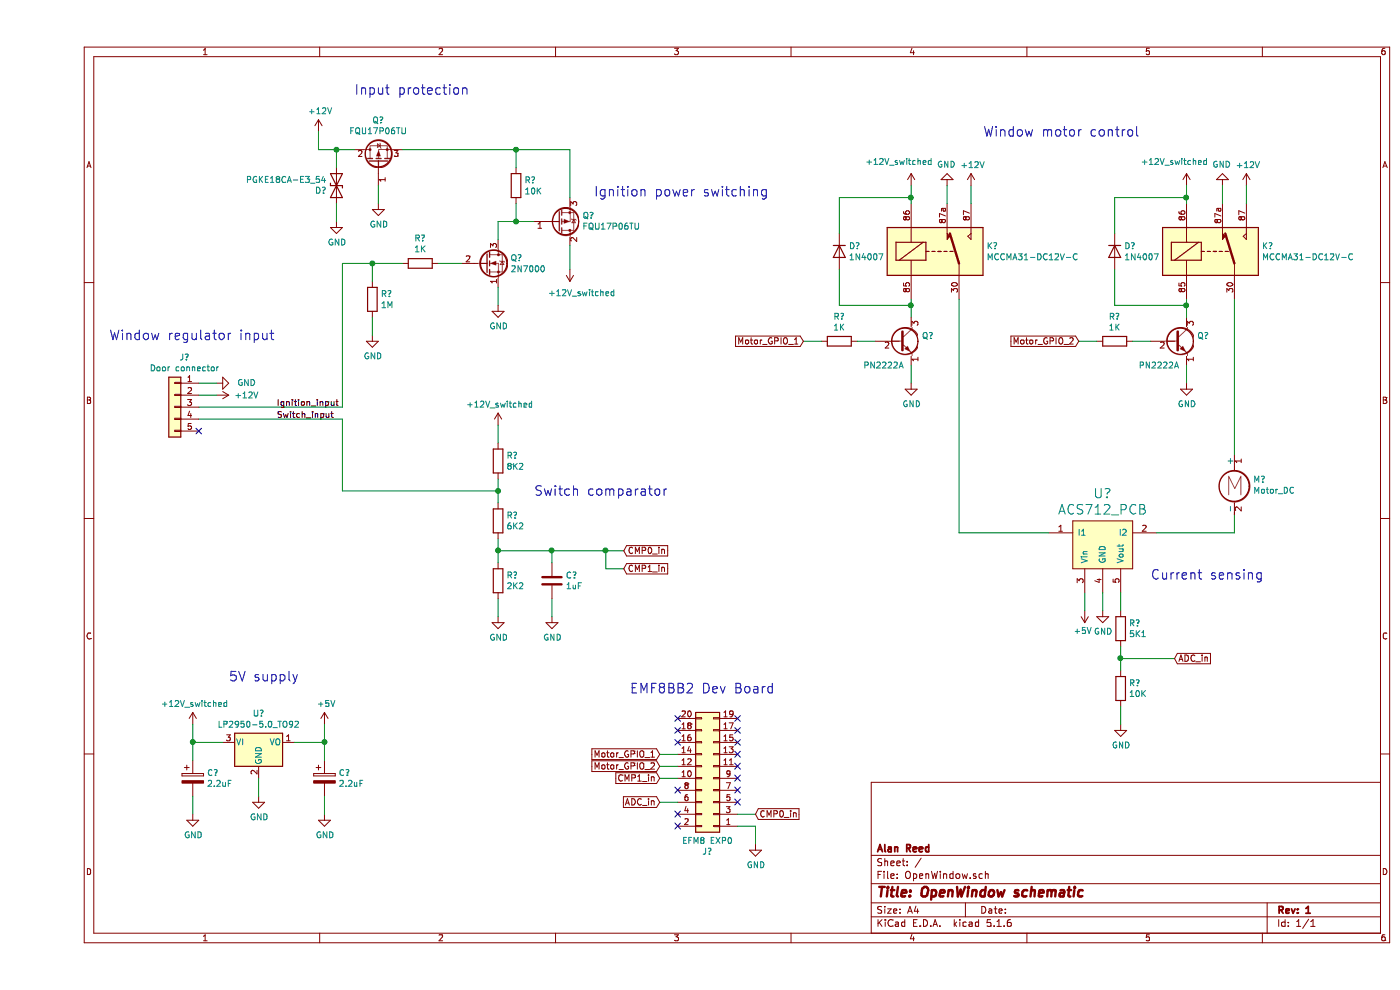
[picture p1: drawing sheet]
EESchema Schematic File Version 4
EELAYER 30 0
EELAYER END
$Descr A4 11693 8268
encoding utf-8
Sheet 1 1
Title "OpenWindow schematic"
Date ""
Rev "1"
Comp "Alan Reed"
Comment1 ""
Comment2 ""
Comment3 ""
Comment4 ""
$EndDescr
$Comp
L Connector_Generic:Conn_01x05 J?
U 1 1
P 1150 3400
F 0 "J?" H 1068 3817 50  0000 C CNN
F 1 "Door connector" H 1068 3726 50  0000 C CNN
F 2 "" H 1150 3400 50  0001 C CNN
F 3 "~" H 1150 3400 50  0001 C CNN
	1    1150 3400
	-1   0    0    -1  
$EndComp
NoConn ~ 1350 3600
$Comp
L Device:R R?
U 1 1
P 3850 4350
F 0 "R?" H 3920 4396 50  0000 L CNN
F 1 "6K2" H 3920 4305 50  0000 L CNN
F 2 "" V 3780 4350 50  0001 C CNN
F 3 "~" H 3850 4350 50  0001 C CNN
	1    3850 4350
	1    0    0    -1  
$EndComp
$Comp
L Device:R R?
U 1 1
P 3850 3850
F 0 "R?" H 3920 3896 50  0000 L CNN
F 1 "8K2" H 3920 3805 50  0000 L CNN
F 2 "" V 3780 3850 50  0001 C CNN
F 3 "~" H 3850 3850 50  0001 C CNN
	1    3850 3850
	1    0    0    -1  
$EndComp
$Comp
L Device:R R?
U 1 1
P 3850 4850
F 0 "R?" H 3920 4896 50  0000 L CNN
F 1 "2K2" H 3920 4805 50  0000 L CNN
F 2 "" V 3780 4850 50  0001 C CNN
F 3 "~" H 3850 4850 50  0001 C CNN
	1    3850 4850
	1    0    0    -1  
$EndComp
$Comp
L power:GND #PWR?
U 1 1
P 3850 5150
F 0 "#PWR?" H 3850 4900 50  0001 C CNN
F 1 "GND" H 3855 4977 50  0000 C CNN
F 2 "" H 3850 5150 50  0001 C CNN
F 3 "" H 3850 5150 50  0001 C CNN
	1    3850 5150
	1    0    0    -1  
$EndComp
$Comp
L power:+12V #PWR?
U 1 1
P 1500 3300
F 0 "#PWR?" H 1500 3150 50  0001 C CNN
F 1 "+12V" V 1500 3550 50  0000 C CNN
F 2 "" H 1500 3300 50  0001 C CNN
F 3 "" H 1500 3300 50  0001 C CNN
	1    1500 3300
	0    1    1    0   
$EndComp
$Comp
L power:GND #PWR?
U 1 1
P 1500 3200
F 0 "#PWR?" H 1500 2950 50  0001 C CNN
F 1 "GND" V 1500 2950 50  0000 C CNN
F 2 "" H 1500 3200 50  0001 C CNN
F 3 "" H 1500 3200 50  0001 C CNN
	1    1500 3200
	0    -1   -1   0   
$EndComp
$Comp
L Device:R R?
U 1 1
P 6700 2850
F 0 "R?" V 6493 2850 50  0000 C CNN
F 1 "1K" V 6584 2850 50  0000 C CNN
F 2 "" V 6630 2850 50  0001 C CNN
F 3 "~" H 6700 2850 50  0001 C CNN
	1    6700 2850
	0    1    1    0   
$EndComp
$Comp
L power:GND #PWR?
U 1 1
P 7300 3200
F 0 "#PWR?" H 7300 2950 50  0001 C CNN
F 1 "GND" H 7305 3027 50  0000 C CNN
F 2 "" H 7300 3200 50  0001 C CNN
F 3 "" H 7300 3200 50  0001 C CNN
	1    7300 3200
	1    0    0    -1  
$EndComp
Wire Wire Line
	6850 2850 7000 2850
Wire Wire Line
	7300 3050 7300 3200
$Comp
L Transistor_BJT:PN2222A Q?
U 1 1
P 7200 2850
F 0 "Q?" H 7390 2896 50  0000 L CNN
F 1 "PN2222A" H 6900 2650 50  0000 L CNN
F 2 "Package_TO_SOT_THT:TO-92_Inline" H 7400 2775 50  0001 L CIN
F 3 "http://www.fairchildsemi.com/ds/PN/PN2222A.pdf" H 7200 2850 50  0001 L CNN
	1    7200 2850
	1    0    0    -1  
$EndComp
$Comp
L OpenWindow:MCCMA31-DC12V-C K?
U 1 1
P 7500 2100
F 0 "K?" H 7930 2146 50  0000 L CNN
F 1 "MCCMA31-DC12V-C" H 7930 2055 50  0000 L CNN
F 2 "Connector_PinHeader_1.00mm:PinHeader_1x05_P1.00mm_Horizontal" H 7950 2050 50  0001 L CNN
F 3 "http://www.farnell.com/datasheets/1490803.pdf" H 8150 1950 50  0001 L CNN
	1    7500 2100
	1    0    0    -1  
$EndComp
Wire Wire Line
	7300 2500 7300 2550
$Comp
L OpenWindow:+12V_switched #PWR?
U 1 1
P 7300 1550
F 0 "#PWR?" H 7300 1400 50  0001 C CNN
F 1 "+12V_switched" H 7200 1750 50  0000 C CNN
F 2 "" H 7300 1550 50  0001 C CNN
F 3 "" H 7300 1550 50  0001 C CNN
	1    7300 1550
	1    0    0    -1  
$EndComp
Wire Wire Line
	7300 1700 7300 1650
$Comp
L OpenWindow:+12V_switched #PWR?
U 1 1
P 3850 3550
F 0 "#PWR?" H 3850 3400 50  0001 C CNN
F 1 "+12V_switched" H 3865 3723 50  0000 C CNN
F 2 "" H 3850 3550 50  0001 C CNN
F 3 "" H 3850 3550 50  0001 C CNN
	1    3850 3550
	1    0    0    -1  
$EndComp
$Comp
L power:+12V #PWR?
U 1 1
P 7800 1550
F 0 "#PWR?" H 7800 1400 50  0001 C CNN
F 1 "+12V" H 7815 1723 50  0000 C CNN
F 2 "" H 7800 1550 50  0001 C CNN
F 3 "" H 7800 1550 50  0001 C CNN
	1    7800 1550
	1    0    0    -1  
$EndComp
Wire Wire Line
	7800 1700 7800 1550
$Comp
L power:GND #PWR?
U 1 1
P 7600 1550
F 0 "#PWR?" H 7600 1300 50  0001 C CNN
F 1 "GND" H 7605 1377 50  0000 C CNN
F 2 "" H 7600 1550 50  0001 C CNN
F 3 "" H 7600 1550 50  0001 C CNN
	1    7600 1550
	-1   0    0    1   
$EndComp
Wire Wire Line
	7600 1700 7600 1550
$Comp
L Diode:1N4007 D?
U 1 1
P 6700 2100
F 0 "D?" V 6654 2180 50  0000 L CNN
F 1 "1N4007" V 6745 2180 50  0000 L CNN
F 2 "Diode_THT:D_DO-41_SOD81_P10.16mm_Horizontal" H 6700 1925 50  0001 C CNN
F 3 "http://www.vishay.com/docs/88503/1n4001.pdf" H 6700 2100 50  0001 C CNN
	1    6700 2100
	0    1    1    0   
$EndComp
Wire Wire Line
	6700 1950 6700 1650
Wire Wire Line
	6700 1650 7300 1650
Connection ~ 7300 1650
Wire Wire Line
	7300 1650 7300 1550
Wire Wire Line
	6700 2250 6700 2550
Wire Wire Line
	6700 2550 7300 2550
Connection ~ 7300 2550
Wire Wire Line
	7300 2550 7300 2650
$Comp
L Regulator_Linear:LP2950-5.0_TO92 U?
U 1 1
P 1850 6200
F 0 "U?" H 1850 6442 50  0000 C CNN
F 1 "LP2950-5.0_TO92" H 1850 6351 50  0000 C CNN
F 2 "Package_TO_SOT_THT:TO-92_Inline" H 1850 6425 50  0001 C CIN
F 3 "http://www.ti.com/lit/ds/symlink/lp2951-n.pdf" H 1850 6150 50  0001 C CNN
	1    1850 6200
	1    0    0    -1  
$EndComp
$Comp
L Device:CP C?
U 1 1
P 1300 6500
F 0 "C?" H 1418 6546 50  0000 L CNN
F 1 "2.2uF" H 1418 6455 50  0000 L CNN
F 2 "" H 1338 6350 50  0001 C CNN
F 3 "~" H 1300 6500 50  0001 C CNN
	1    1300 6500
	1    0    0    -1  
$EndComp
$Comp
L Device:CP C?
U 1 1
P 2400 6500
F 0 "C?" H 2518 6546 50  0000 L CNN
F 1 "2.2uF" H 2518 6455 50  0000 L CNN
F 2 "" H 2438 6350 50  0001 C CNN
F 3 "~" H 2400 6500 50  0001 C CNN
	1    2400 6500
	1    0    0    -1  
$EndComp
$Comp
L power:GND #PWR?
U 1 1
P 1300 6800
F 0 "#PWR?" H 1300 6550 50  0001 C CNN
F 1 "GND" H 1305 6627 50  0000 C CNN
F 2 "" H 1300 6800 50  0001 C CNN
F 3 "" H 1300 6800 50  0001 C CNN
	1    1300 6800
	1    0    0    -1  
$EndComp
$Comp
L power:GND #PWR?
U 1 1
P 1850 6650
F 0 "#PWR?" H 1850 6400 50  0001 C CNN
F 1 "GND" H 1855 6477 50  0000 C CNN
F 2 "" H 1850 6650 50  0001 C CNN
F 3 "" H 1850 6650 50  0001 C CNN
	1    1850 6650
	1    0    0    -1  
$EndComp
$Comp
L power:GND #PWR?
U 1 1
P 2400 6800
F 0 "#PWR?" H 2400 6550 50  0001 C CNN
F 1 "GND" H 2405 6627 50  0000 C CNN
F 2 "" H 2400 6800 50  0001 C CNN
F 3 "" H 2400 6800 50  0001 C CNN
	1    2400 6800
	1    0    0    -1  
$EndComp
$Comp
L power:+5V #PWR?
U 1 1
P 2400 6050
F 0 "#PWR?" H 2400 5900 50  0001 C CNN
F 1 "+5V" H 2415 6223 50  0000 C CNN
F 2 "" H 2400 6050 50  0001 C CNN
F 3 "" H 2400 6050 50  0001 C CNN
	1    2400 6050
	1    0    0    -1  
$EndComp
$Comp
L OpenWindow:+12V_switched #PWR?
U 1 1
P 1300 6050
F 0 "#PWR?" H 1300 5900 50  0001 C CNN
F 1 "+12V_switched" H 1315 6223 50  0000 C CNN
F 2 "" H 1300 6050 50  0001 C CNN
F 3 "" H 1300 6050 50  0001 C CNN
	1    1300 6050
	1    0    0    -1  
$EndComp
Wire Wire Line
	2400 6050 2400 6200
Wire Wire Line
	2150 6200 2400 6200
Connection ~ 2400 6200
Wire Wire Line
	2400 6200 2400 6350
Wire Wire Line
	1300 6050 1300 6200
Wire Wire Line
	1300 6200 1550 6200
Connection ~ 1300 6200
Wire Wire Line
	1300 6200 1300 6350
Wire Wire Line
	1300 6650 1300 6800
Wire Wire Line
	2400 6650 2400 6800
Wire Wire Line
	1850 6500 1850 6650
$Comp
L Transistor_FET:2N7000 Q?
U 1 1
P 3750 2200
F 0 "Q?" H 3954 2246 50  0000 L CNN
F 1 "2N7000" H 3954 2155 50  0000 L CNN
F 2 "Package_TO_SOT_THT:TO-92_Inline" H 3950 2125 50  0001 L CIN
F 3 "https://www.fairchildsemi.com/datasheets/2N/2N7000.pdf" H 3750 2200 50  0001 L CNN
	1    3750 2200
	1    0    0    -1  
$EndComp
$Comp
L Device:R R?
U 1 1
P 3200 2200
F 0 "R?" V 3407 2200 50  0000 C CNN
F 1 "1K" V 3316 2200 50  0000 C CNN
F 2 "" V 3130 2200 50  0001 C CNN
F 3 "~" H 3200 2200 50  0001 C CNN
	1    3200 2200
	0    -1   -1   0   
$EndComp
$Comp
L Device:R R?
U 1 1
P 2800 2500
F 0 "R?" H 2870 2546 50  0000 L CNN
F 1 "1M" H 2870 2455 50  0000 L CNN
F 2 "" V 2730 2500 50  0001 C CNN
F 3 "~" H 2800 2500 50  0001 C CNN
	1    2800 2500
	1    0    0    -1  
$EndComp
$Comp
L power:GND #PWR?
U 1 1
P 2800 2800
F 0 "#PWR?" H 2800 2550 50  0001 C CNN
F 1 "GND" H 2805 2627 50  0000 C CNN
F 2 "" H 2800 2800 50  0001 C CNN
F 3 "" H 2800 2800 50  0001 C CNN
	1    2800 2800
	1    0    0    -1  
$EndComp
$Comp
L power:GND #PWR?
U 1 1
P 3850 2550
F 0 "#PWR?" H 3850 2300 50  0001 C CNN
F 1 "GND" H 3855 2377 50  0000 C CNN
F 2 "" H 3850 2550 50  0001 C CNN
F 3 "" H 3850 2550 50  0001 C CNN
	1    3850 2550
	1    0    0    -1  
$EndComp
$Comp
L Device:R R?
U 1 1
P 4000 1550
F 0 "R?" H 4070 1596 50  0000 L CNN
F 1 "10K" H 4070 1505 50  0000 L CNN
F 2 "" V 3930 1550 50  0001 C CNN
F 3 "~" H 4000 1550 50  0001 C CNN
	1    4000 1550
	1    0    0    -1  
$EndComp
$Comp
L OpenWindow:FQU17P06TU Q?
U 1 1
P 4350 1850
F 0 "Q?" H 4555 1804 50  0000 L CNN
F 1 "FQU17P06TU" H 4555 1895 50  0000 L CNN
F 2 "Package_TO_SOT_THT:TO-251-3_Vertical" H 4550 1950 50  0001 C CNN
F 3 "http://www.farnell.com/datasheets/2304440.pdf" H 4350 1850 50  0001 C CNN
	1    4350 1850
	1    0    0    1   
$EndComp
$Comp
L OpenWindow:+12V_switched #PWR?
U 1 1
P 4450 2250
F 0 "#PWR?" H 4450 2100 50  0001 C CNN
F 1 "+12V_switched" H 4350 2450 50  0000 C CNN
F 2 "" H 4450 2250 50  0001 C CNN
F 3 "" H 4450 2250 50  0001 C CNN
	1    4450 2250
	-1   0    0    1   
$EndComp
$Comp
L OpenWindow:FQU17P06TU Q?
U 1 1
P 2850 1350
F 0 "Q?" V 3192 1350 50  0000 C CNN
F 1 "FQU17P06TU" V 3101 1350 50  0000 C CNN
F 2 "Package_TO_SOT_THT:TO-251-3_Vertical" H 3050 1450 50  0001 C CNN
F 3 "http://www.farnell.com/datasheets/2304440.pdf" H 2850 1350 50  0001 C CNN
	1    2850 1350
	0    -1   -1   0   
$EndComp
$Comp
L power:+12V #PWR?
U 1 1
P 2350 1100
F 0 "#PWR?" H 2350 950 50  0001 C CNN
F 1 "+12V" H 2365 1273 50  0000 C CNN
F 2 "" H 2350 1100 50  0001 C CNN
F 3 "" H 2350 1100 50  0001 C CNN
	1    2350 1100
	1    0    0    -1  
$EndComp
$Comp
L OpenWindow:PGKE18CA-E3_54 D?
U 1 1
P 2500 1550
F 0 "D?" V 2454 1630 50  0000 L CNN
F 1 "PGKE18CA-E3_54" V 2545 1630 50  0000 L CNN
F 2 "Diode_THT:D_DO-15_P12.70mm_Horizontal" H 2500 1550 50  0001 C CNN
F 3 "http://www.farnell.com/datasheets/2049206.pdf" H 2500 1550 50  0001 C CNN
	1    2500 1550
	0    -1   -1   0   
$EndComp
$Comp
L power:GND #PWR?
U 1 1
P 2850 1700
F 0 "#PWR?" H 2850 1450 50  0001 C CNN
F 1 "GND" H 2855 1527 50  0000 C CNN
F 2 "" H 2850 1700 50  0001 C CNN
F 3 "" H 2850 1700 50  0001 C CNN
	1    2850 1700
	1    0    0    -1  
$EndComp
Wire Wire Line
	2350 1100 2350 1250
Wire Wire Line
	2350 1250 2500 1250
Wire Wire Line
	2500 1400 2500 1250
Connection ~ 2500 1250
Wire Wire Line
	2500 1250 2650 1250
Wire Wire Line
	2850 1550 2850 1700
$Comp
L power:GND #PWR?
U 1 1
P 2500 1850
F 0 "#PWR?" H 2500 1600 50  0001 C CNN
F 1 "GND" H 2505 1677 50  0000 C CNN
F 2 "" H 2500 1850 50  0001 C CNN
F 3 "" H 2500 1850 50  0001 C CNN
	1    2500 1850
	1    0    0    -1  
$EndComp
Wire Wire Line
	2500 1700 2500 1850
Wire Wire Line
	3050 1250 4000 1250
Wire Wire Line
	3850 2000 3850 1850
Wire Wire Line
	3850 1850 4000 1850
Wire Wire Line
	4000 1700 4000 1850
Connection ~ 4000 1850
Wire Wire Line
	4000 1850 4150 1850
Wire Wire Line
	4000 1400 4000 1250
Wire Wire Line
	4000 1250 4450 1250
Wire Wire Line
	4450 1250 4450 1650
Wire Wire Line
	4450 2050 4450 2250
Wire Wire Line
	3850 2550 3850 2400
Wire Wire Line
	3550 2200 3350 2200
Wire Wire Line
	2800 2800 2800 2650
Wire Wire Line
	2800 2350 2800 2200
Wire Wire Line
	2800 2200 3050 2200
Connection ~ 4000 1250
Wire Wire Line
	1350 3200 1500 3200
Wire Wire Line
	1350 3300 1500 3300
Text Notes 2650 800  0    79   ~ 0
Input protection
Text Notes 4650 1650 0    79   ~ 0
Ignition power switching
Text Notes 1600 5700 0    79   ~ 0
5V supply
Wire Wire Line
	3850 3550 3850 3700
Wire Wire Line
	3850 5000 3850 5150
Wire Wire Line
	3850 4200 3850 4100
Connection ~ 3850 4100
Wire Wire Line
	3850 4100 3850 4000
Text Notes 4150 4150 0    79   ~ 0
Switch comparator 
$Comp
L Device:R R?
U 1 1
P 9000 2850
F 0 "R?" V 8793 2850 50  0000 C CNN
F 1 "1K" V 8884 2850 50  0000 C CNN
F 2 "" V 8930 2850 50  0001 C CNN
F 3 "~" H 9000 2850 50  0001 C CNN
	1    9000 2850
	0    1    1    0   
$EndComp
$Comp
L power:GND #PWR?
U 1 1
P 9600 3200
F 0 "#PWR?" H 9600 2950 50  0001 C CNN
F 1 "GND" H 9605 3027 50  0000 C CNN
F 2 "" H 9600 3200 50  0001 C CNN
F 3 "" H 9600 3200 50  0001 C CNN
	1    9600 3200
	1    0    0    -1  
$EndComp
Wire Wire Line
	9150 2850 9300 2850
Wire Wire Line
	9600 3050 9600 3200
$Comp
L Transistor_BJT:PN2222A Q?
U 1 1
P 9500 2850
F 0 "Q?" H 9690 2896 50  0000 L CNN
F 1 "PN2222A" H 9200 2650 50  0000 L CNN
F 2 "Package_TO_SOT_THT:TO-92_Inline" H 9700 2775 50  0001 L CIN
F 3 "http://www.fairchildsemi.com/ds/PN/PN2222A.pdf" H 9500 2850 50  0001 L CNN
	1    9500 2850
	1    0    0    -1  
$EndComp
$Comp
L OpenWindow:MCCMA31-DC12V-C K?
U 1 1
P 9800 2100
F 0 "K?" H 10230 2146 50  0000 L CNN
F 1 "MCCMA31-DC12V-C" H 10230 2055 50  0000 L CNN
F 2 "Connector_PinHeader_1.00mm:PinHeader_1x05_P1.00mm_Horizontal" H 10250 2050 50  0001 L CNN
F 3 "http://www.farnell.com/datasheets/1490803.pdf" H 10450 1950 50  0001 L CNN
	1    9800 2100
	1    0    0    -1  
$EndComp
Wire Wire Line
	9600 2500 9600 2550
$Comp
L OpenWindow:+12V_switched #PWR?
U 1 1
P 9600 1550
F 0 "#PWR?" H 9600 1400 50  0001 C CNN
F 1 "+12V_switched" H 9500 1750 50  0000 C CNN
F 2 "" H 9600 1550 50  0001 C CNN
F 3 "" H 9600 1550 50  0001 C CNN
	1    9600 1550
	1    0    0    -1  
$EndComp
Wire Wire Line
	9600 1700 9600 1650
$Comp
L power:+12V #PWR?
U 1 1
P 10100 1550
F 0 "#PWR?" H 10100 1400 50  0001 C CNN
F 1 "+12V" H 10115 1723 50  0000 C CNN
F 2 "" H 10100 1550 50  0001 C CNN
F 3 "" H 10100 1550 50  0001 C CNN
	1    10100 1550
	1    0    0    -1  
$EndComp
Wire Wire Line
	10100 1700 10100 1550
$Comp
L power:GND #PWR?
U 1 1
P 9900 1550
F 0 "#PWR?" H 9900 1300 50  0001 C CNN
F 1 "GND" H 9905 1377 50  0000 C CNN
F 2 "" H 9900 1550 50  0001 C CNN
F 3 "" H 9900 1550 50  0001 C CNN
	1    9900 1550
	-1   0    0    1   
$EndComp
Wire Wire Line
	9900 1700 9900 1550
$Comp
L Diode:1N4007 D?
U 1 1
P 9000 2100
F 0 "D?" V 8954 2180 50  0000 L CNN
F 1 "1N4007" V 9045 2180 50  0000 L CNN
F 2 "Diode_THT:D_DO-41_SOD81_P10.16mm_Horizontal" H 9000 1925 50  0001 C CNN
F 3 "http://www.vishay.com/docs/88503/1n4001.pdf" H 9000 2100 50  0001 C CNN
	1    9000 2100
	0    1    1    0   
$EndComp
Wire Wire Line
	9000 1950 9000 1650
Wire Wire Line
	9000 1650 9600 1650
Connection ~ 9600 1650
Wire Wire Line
	9600 1650 9600 1550
Wire Wire Line
	9000 2250 9000 2550
Wire Wire Line
	9000 2550 9600 2550
Connection ~ 9600 2550
Wire Wire Line
	9600 2550 9600 2650
$Comp
L Motor:Motor_DC M?
U 1 1
P 10000 4000
F 0 "M?" H 10158 3996 50  0000 L CNN
F 1 "Motor_DC" H 10158 3905 50  0000 L CNN
F 2 "" H 10000 3910 50  0001 C CNN
F 3 "~" H 10000 3910 50  0001 C CNN
	1    10000 4000
	1    0    0    -1  
$EndComp
Wire Wire Line
	2800 2200 2550 2200
Connection ~ 2800 2200
Text Notes 7900 1150 0    79   ~ 0
Window motor control
Wire Wire Line
	10000 2500 10000 3800
Wire Wire Line
	7700 2500 7700 4450
Wire Wire Line
	10000 4300 10000 4450
Text Notes 9300 4850 0    79   ~ 0
Current sensing
$Comp
L OpenWindow:ACS712_PCB U?
U 1 1
P 8900 4600
F 0 "U?" H 8900 5081 79  0000 C CNN
F 1 "ACS712_PCB" H 8900 4946 79  0000 C CNN
F 2 "" H 8900 4600 79  0001 C CNN
F 3 "" H 8900 4600 79  0001 C CNN
	1    8900 4600
	1    0    0    -1  
$EndComp
Wire Wire Line
	7700 4450 8450 4450
Wire Wire Line
	9350 4450 10000 4450
$Comp
L power:GND #PWR?
U 1 1
P 8900 5100
F 0 "#PWR?" H 8900 4850 50  0001 C CNN
F 1 "GND" H 8905 4927 50  0000 C CNN
F 2 "" H 8900 5100 50  0001 C CNN
F 3 "" H 8900 5100 50  0001 C CNN
	1    8900 5100
	1    0    0    -1  
$EndComp
$Comp
L power:+5V #PWR?
U 1 1
P 8750 5100
F 0 "#PWR?" H 8750 4950 50  0001 C CNN
F 1 "+5V" H 8765 5273 50  0000 C CNN
F 2 "" H 8750 5100 50  0001 C CNN
F 3 "" H 8750 5100 50  0001 C CNN
	1    8750 5100
	-1   0    0    1   
$EndComp
Wire Wire Line
	8750 4950 8750 5100
Wire Wire Line
	8900 4950 8900 5100
$Comp
L Device:R R?
U 1 1
P 9050 5250
F 0 "R?" H 9120 5296 50  0000 L CNN
F 1 "5K1" H 9120 5205 50  0000 L CNN
F 2 "" V 8980 5250 50  0001 C CNN
F 3 "~" H 9050 5250 50  0001 C CNN
	1    9050 5250
	1    0    0    -1  
$EndComp
$Comp
L Device:R R?
U 1 1
P 9050 5750
F 0 "R?" H 9120 5796 50  0000 L CNN
F 1 "10K" H 9120 5705 50  0000 L CNN
F 2 "" V 8980 5750 50  0001 C CNN
F 3 "~" H 9050 5750 50  0001 C CNN
	1    9050 5750
	1    0    0    -1  
$EndComp
$Comp
L power:GND #PWR?
U 1 1
P 9050 6050
F 0 "#PWR?" H 9050 5800 50  0001 C CNN
F 1 "GND" H 9055 5877 50  0000 C CNN
F 2 "" H 9050 6050 50  0001 C CNN
F 3 "" H 9050 6050 50  0001 C CNN
	1    9050 6050
	1    0    0    -1  
$EndComp
Wire Wire Line
	9050 5900 9050 6050
Wire Wire Line
	9050 4950 9050 5100
$Comp
L power:GND #PWR?
U 1 1
P 6000 7050
F 0 "#PWR?" H 6000 6800 50  0001 C CNN
F 1 "GND" H 6005 6877 50  0000 C CNN
F 2 "" H 6000 7050 50  0001 C CNN
F 3 "" H 6000 7050 50  0001 C CNN
	1    6000 7050
	1    0    0    -1  
$EndComp
$Comp
L Connector_Generic:Conn_02x10_Odd_Even J?
U 1 1
P 5650 6500
F 0 "J?" H 5700 7117 50  0000 C CNN
F 1 "EFM8 EXP0" H 5700 7026 50  0000 C CNN
F 2 "" H 5650 6500 50  0001 C CNN
F 3 "~" H 5650 6500 50  0001 C CNN
	1    5650 6500
	-1   0    0    1   
$EndComp
NoConn ~ 5350 6000
NoConn ~ 5350 6100
NoConn ~ 5350 6200
NoConn ~ 5350 6600
NoConn ~ 5350 6800
NoConn ~ 5350 6900
NoConn ~ 5850 6700
NoConn ~ 5850 6600
NoConn ~ 5850 6500
NoConn ~ 5850 6400
NoConn ~ 5850 6300
NoConn ~ 5850 6200
NoConn ~ 5850 6100
NoConn ~ 5850 6000
Wire Wire Line
	9050 5400 9050 5500
Wire Wire Line
	9050 5500 9500 5500
Connection ~ 9050 5500
Wire Wire Line
	9050 5500 9050 5600
Text GLabel 6000 6800 2    51   Input ~ 0
CMP0_in
Text GLabel 5200 6700 0    51   Input ~ 0
ADC_in
Text GLabel 5200 6500 0    51   Input ~ 0
CMP1_in
Text GLabel 5200 6400 0    51   Input ~ 0
Motor_GPIO_2
Text GLabel 5200 6300 0    51   Input ~ 0
Motor_GPIO_1
Wire Wire Line
	5200 6300 5350 6300
Wire Wire Line
	5350 6400 5200 6400
Wire Wire Line
	5200 6500 5350 6500
Wire Wire Line
	5350 6700 5200 6700
Wire Wire Line
	5850 6900 6000 6900
Wire Wire Line
	6000 6900 6000 7050
Wire Wire Line
	5850 6800 6000 6800
Text GLabel 4900 4750 2    51   Input ~ 0
CMP1_in
Text GLabel 4900 4600 2    51   Input ~ 0
CMP0_in
Wire Wire Line
	4300 4600 4750 4600
Wire Wire Line
	4900 4750 4750 4750
Wire Wire Line
	4750 4750 4750 4600
Connection ~ 4750 4600
Wire Wire Line
	4750 4600 4900 4600
Text GLabel 9500 5500 2    51   Input ~ 0
ADC_in
Text GLabel 6400 2850 0    51   Input ~ 0
Motor_GPIO_1
Text GLabel 8700 2850 0    51   Input ~ 0
Motor_GPIO_2
Wire Wire Line
	6400 2850 6550 2850
Wire Wire Line
	8700 2850 8850 2850
Text Notes 4950 5800 0    79   ~ 0
EMF8BB2 Dev Board\n
Text Notes 600  2850 0    79   ~ 0
Window regulator input
Text Label 2000 3500 0    51   ~ 0
Switch_input
Text Label 2000 3400 0    51   ~ 0
Ignition_input
Wire Wire Line
	2550 3500 2550 4100
Wire Wire Line
	1350 3500 2550 3500
Wire Wire Line
	2550 4100 3850 4100
Wire Wire Line
	2550 3400 2550 2200
Wire Wire Line
	1350 3400 2550 3400
Wire Wire Line
	3850 4500 3850 4600
$Comp
L Device:C C?
U 1 1
P 4300 4850
F 0 "C?" H 4415 4896 50  0000 L CNN
F 1 "1uF" H 4415 4805 50  0000 L CNN
F 2 "" H 4338 4700 50  0001 C CNN
F 3 "~" H 4300 4850 50  0001 C CNN
	1    4300 4850
	1    0    0    -1  
$EndComp
Wire Wire Line
	4300 4700 4300 4600
Wire Wire Line
	4300 4600 3850 4600
Connection ~ 4300 4600
Connection ~ 3850 4600
Wire Wire Line
	3850 4600 3850 4700
$Comp
L power:GND #PWR?
U 1 1
P 4300 5150
F 0 "#PWR?" H 4300 4900 50  0001 C CNN
F 1 "GND" H 4305 4977 50  0000 C CNN
F 2 "" H 4300 5150 50  0001 C CNN
F 3 "" H 4300 5150 50  0001 C CNN
	1    4300 5150
	1    0    0    -1  
$EndComp
Wire Wire Line
	4300 5150 4300 5000
$EndSCHEMATC
